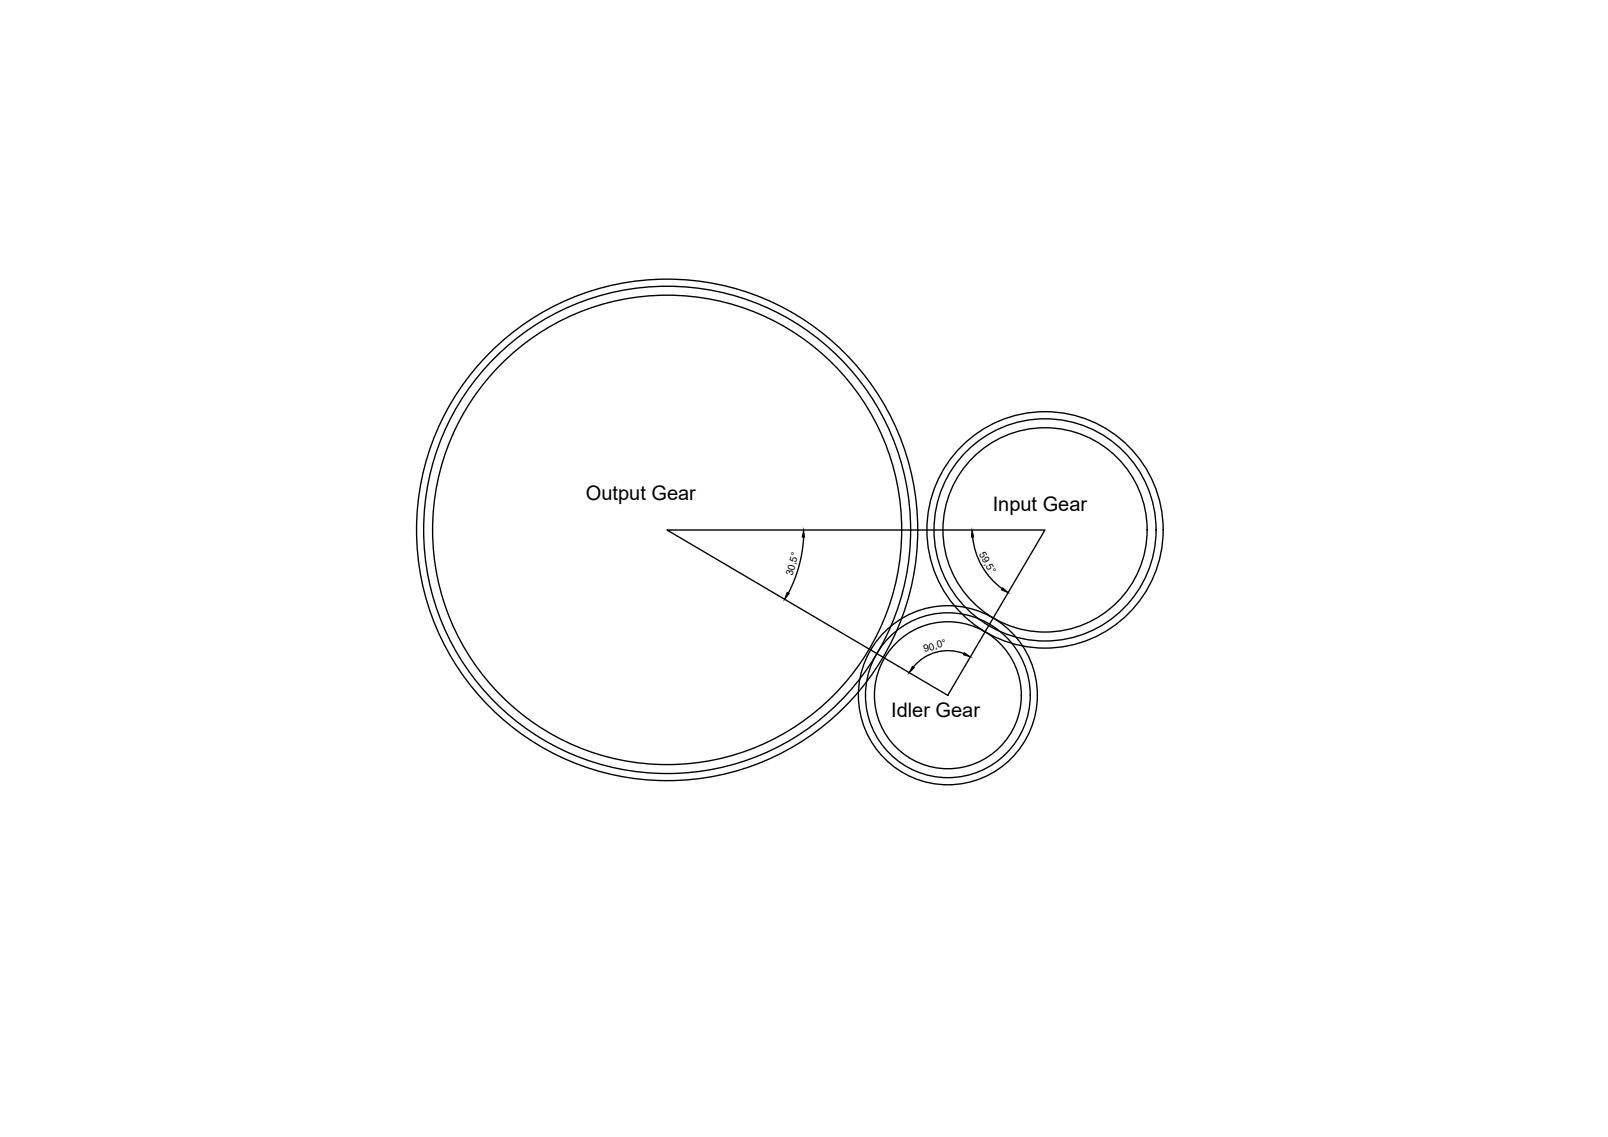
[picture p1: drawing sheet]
<svg xmlns="http://www.w3.org/2000/svg" width="297mm" height="210mm" viewBox="0 0 297 210" stroke-linecap="round" stroke-linejoin="round" font-family="sans-serif">
<!-- layer: pitch -->
<g fill="none" stroke="#000" stroke-width=".25">
<path d="M123.2 97.8h69.8l-17.9 30.6zM148.5 99.1a25.3 25.3 0 0 1-2.9 10.4M179.7 99.1a13.4 13.4 0 0 0 5.4 9.6M178.1 120.7a8.2 8.2 0 0 0-9.3 2.4"/>
<circle cx="123.2" cy="97.8" r="45"/>
<circle cx="193" cy="97.8" r="20.5"/>
<circle cx="175.1" cy="128.3" r="15.2"/>
</g>
<!-- layer: dedundum -->
<g fill="none" stroke="#000" stroke-width=".25">
<circle cx="123.2" cy="97.8" r="43.3"/>
<circle cx="193" cy="97.8" r="18.9"/>
<circle cx="175.1" cy="128.3" r="13.6"/>
</g>
<!-- layer: addendum -->
<g fill="none" stroke="#000" stroke-width=".25">
<circle cx="123.2" cy="97.8" r="46.3"/>
<circle cx="193" cy="97.8" r="21.8"/>
<circle cx="175.1" cy="128.3" r="16.5"/>
</g>
<!-- layer: pitch -->
<path d="M148.4 97.8l.2 1.4h-.4zM179.6 97.8l.3 1.3-.5 .1zM145.4 109.4l.4 .2-.9 1zM185.2 108.5l1 .9-1.2-.5zM168.6 123l.3 .2-.9 1zM178.1 120.5l1.1 .8-1.2-.4z" fill="#000" stroke="#000" stroke-width=".18"/>
<g font-size="3.7">
<text x="108.2" y="92.2">Output Gear</text>
<text x="183.4" y="94.3">Input Gear</text>
<text x="164.6" y="132.4">Idler Gear</text>
</g>
<g font-size="1.8">
<text x="146.4" y="106.4" transform="rotate(-75 146.4 106.4)">30,5°</text>
<text x="180.8" y="102.3" transform="rotate(60 180.8 102.3)">59,5°</text>
<text x="170.8" y="120.4" transform="rotate(-15 170.8 120.4)">90,0°</text>
</g>
</svg>
